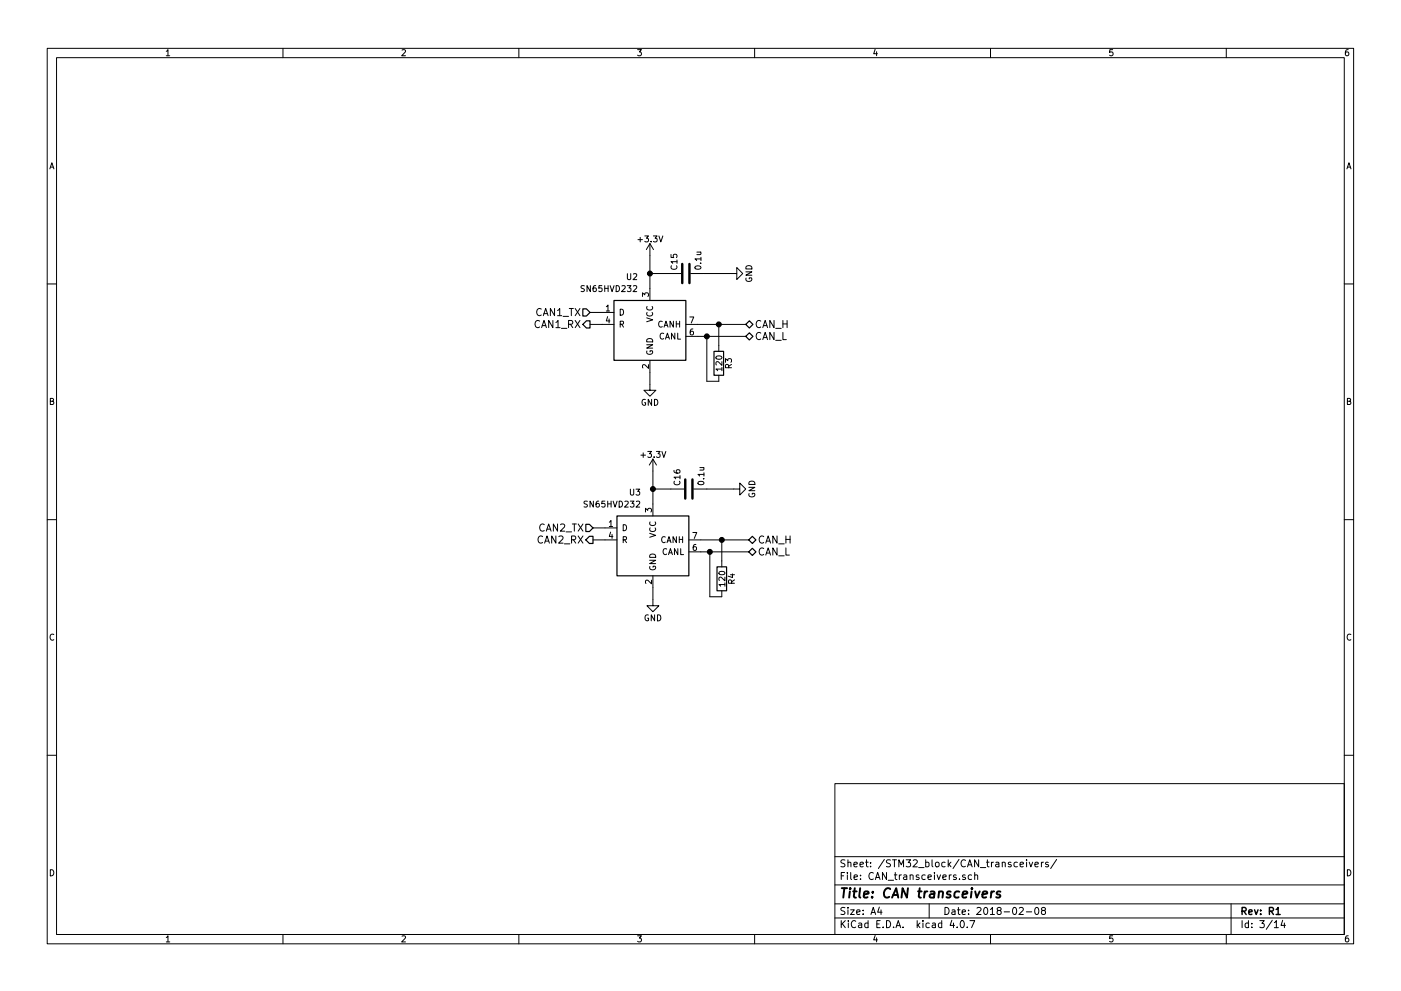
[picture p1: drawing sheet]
EESchema Schematic File Version 2
LIBS:EPS-rescue
LIBS:power
LIBS:device
LIBS:switches
LIBS:relays
LIBS:motors
LIBS:transistors
LIBS:conn
LIBS:linear
LIBS:regul
LIBS:74xx
LIBS:cmos4000
LIBS:adc-dac
LIBS:memory
LIBS:xilinx
LIBS:microcontrollers
LIBS:dsp
LIBS:microchip
LIBS:analog_switches
LIBS:motorola
LIBS:texas
LIBS:intel
LIBS:audio
LIBS:interface
LIBS:digital-audio
LIBS:philips
LIBS:display
LIBS:cypress
LIBS:siliconi
LIBS:opto
LIBS:atmel
LIBS:contrib
LIBS:valves
LIBS:stm32f446re
LIBS:max668_669
LIBS:ina139
LIBS:tps54302
LIBS:bq29209
LIBS:max40200
LIBS:tps7a7002
LIBS:max5395
LIBS:ina210
LIBS:ncs20071
LIBS:EPS-cache
EELAYER 25 0
EELAYER END
$Descr A4 11693 8268
encoding utf-8
Sheet 3 14
Title "CAN transceivers"
Date "2018-02-08"
Rev "R1"
Comp ""
Comment1 ""
Comment2 ""
Comment3 ""
Comment4 ""
$EndDescr
$Comp
L C C15
U 1 1
P 5725 2275
F 0 "C15" H 5750 2375 50  0000 L CNN
F 1 "0.1u" H 5750 2175 50  0000 L CNN
F 2 "Capacitors_SMD:C_0603" H 5763 2125 50  0001 C CNN
F 3 "" H 5725 2275 50  0001 C CNN
	1    5725 2275
	0    -1   -1   0   
$EndComp
$Comp
L R R3
U 1 1
P 6000 3025
F 0 "R3" V 6080 3025 50  0000 C CNN
F 1 "120" V 6000 3025 50  0000 C CNN
F 2 "Resistors_SMD:R_0603" V 5930 3025 50  0001 C CNN
F 3 "" H 6000 3025 50  0001 C CNN
	1    6000 3025
	1    0    0    -1  
$EndComp
$Comp
L GND #PWR022
U 1 1
P 6100 2275
F 0 "#PWR022" H 6100 2025 50  0001 C CNN
F 1 "GND" H 6100 2125 50  0000 C CNN
F 2 "" H 6100 2275 50  0001 C CNN
F 3 "" H 6100 2275 50  0001 C CNN
	1    6100 2275
	0    -1   -1   0   
$EndComp
$Comp
L GND #PWR023
U 1 1
P 5425 3200
F 0 "#PWR023" H 5425 2950 50  0001 C CNN
F 1 "GND" H 5425 3050 50  0000 C CNN
F 2 "" H 5425 3200 50  0001 C CNN
F 3 "" H 5425 3200 50  0001 C CNN
	1    5425 3200
	1    0    0    -1  
$EndComp
$Comp
L +3.3V #PWR024
U 1 1
P 5425 2125
F 0 "#PWR024" H 5425 1975 50  0001 C CNN
F 1 "+3.3V" H 5425 2265 50  0000 C CNN
F 2 "" H 5425 2125 50  0001 C CNN
F 3 "" H 5425 2125 50  0001 C CNN
	1    5425 2125
	1    0    0    -1  
$EndComp
Wire Wire Line
	5425 3200 5425 3100
Text HLabel 4925 2600 0    60   Input ~ 0
CAN1_TX
Wire Wire Line
	4925 2600 5025 2600
Text HLabel 4925 2700 0    60   Output ~ 0
CAN1_RX
Wire Wire Line
	4925 2700 5025 2700
Text HLabel 6225 2700 2    60   BiDi ~ 0
CAN_H
Text HLabel 6225 2800 2    60   BiDi ~ 0
CAN_L
Wire Wire Line
	5825 2700 6225 2700
Wire Wire Line
	5825 2800 6225 2800
Wire Wire Line
	6000 2700 6000 2875
Connection ~ 6000 2700
Wire Wire Line
	5900 2800 5900 3175
Wire Wire Line
	5900 3175 6000 3175
Connection ~ 5900 2800
Wire Wire Line
	5425 2125 5425 2400
Wire Wire Line
	5425 2275 5575 2275
Connection ~ 5425 2275
Wire Wire Line
	6100 2275 5875 2275
$Comp
L C C16
U 1 1
P 5750 4075
F 0 "C16" H 5775 4175 50  0000 L CNN
F 1 "0.1u" H 5775 3975 50  0000 L CNN
F 2 "Capacitors_SMD:C_0603" H 5788 3925 50  0001 C CNN
F 3 "" H 5750 4075 50  0001 C CNN
	1    5750 4075
	0    -1   -1   0   
$EndComp
$Comp
L R R4
U 1 1
P 6025 4825
F 0 "R4" V 6105 4825 50  0000 C CNN
F 1 "120" V 6025 4825 50  0000 C CNN
F 2 "Resistors_SMD:R_0603" V 5955 4825 50  0001 C CNN
F 3 "" H 6025 4825 50  0001 C CNN
	1    6025 4825
	1    0    0    -1  
$EndComp
$Comp
L GND #PWR025
U 1 1
P 6125 4075
F 0 "#PWR025" H 6125 3825 50  0001 C CNN
F 1 "GND" H 6125 3925 50  0000 C CNN
F 2 "" H 6125 4075 50  0001 C CNN
F 3 "" H 6125 4075 50  0001 C CNN
	1    6125 4075
	0    -1   -1   0   
$EndComp
$Comp
L GND #PWR026
U 1 1
P 5450 5000
F 0 "#PWR026" H 5450 4750 50  0001 C CNN
F 1 "GND" H 5450 4850 50  0000 C CNN
F 2 "" H 5450 5000 50  0001 C CNN
F 3 "" H 5450 5000 50  0001 C CNN
	1    5450 5000
	1    0    0    -1  
$EndComp
$Comp
L +3.3V #PWR027
U 1 1
P 5450 3925
F 0 "#PWR027" H 5450 3775 50  0001 C CNN
F 1 "+3.3V" H 5450 4065 50  0000 C CNN
F 2 "" H 5450 3925 50  0001 C CNN
F 3 "" H 5450 3925 50  0001 C CNN
	1    5450 3925
	1    0    0    -1  
$EndComp
Wire Wire Line
	5450 5000 5450 4900
Text HLabel 4950 4400 0    60   Input ~ 0
CAN2_TX
Wire Wire Line
	4950 4400 5050 4400
Text HLabel 4950 4500 0    60   Output ~ 0
CAN2_RX
Wire Wire Line
	4950 4500 5050 4500
Text HLabel 6250 4500 2    60   BiDi ~ 0
CAN_H
Text HLabel 6250 4600 2    60   BiDi ~ 0
CAN_L
Wire Wire Line
	5850 4500 6250 4500
Wire Wire Line
	5850 4600 6250 4600
Wire Wire Line
	6025 4500 6025 4675
Connection ~ 6025 4500
Wire Wire Line
	5925 4600 5925 4975
Wire Wire Line
	5925 4975 6025 4975
Connection ~ 5925 4600
Wire Wire Line
	5450 3925 5450 4200
Wire Wire Line
	5450 4075 5600 4075
Connection ~ 5450 4075
Wire Wire Line
	6125 4075 5900 4075
$Comp
L SN65HVD232 U3
U 1 1
P 5450 4500
F 0 "U3" H 5350 4900 50  0000 R CNN
F 1 "SN65HVD232" H 5350 4800 50  0000 R CNN
F 2 "Housings_SOIC:SOIC-8_3.9x4.9mm_Pitch1.27mm" H 5450 4000 50  0001 C CNN
F 3 "" H 5350 4900 50  0001 C CNN
	1    5450 4500
	1    0    0    -1  
$EndComp
$Comp
L SN65HVD232 U2
U 1 1
P 5425 2700
F 0 "U2" H 5325 3100 50  0000 R CNN
F 1 "SN65HVD232" H 5325 3000 50  0000 R CNN
F 2 "Housings_SOIC:SOIC-8_3.9x4.9mm_Pitch1.27mm" H 5425 2200 50  0001 C CNN
F 3 "" H 5325 3100 50  0001 C CNN
	1    5425 2700
	1    0    0    -1  
$EndComp
$EndSCHEMATC
